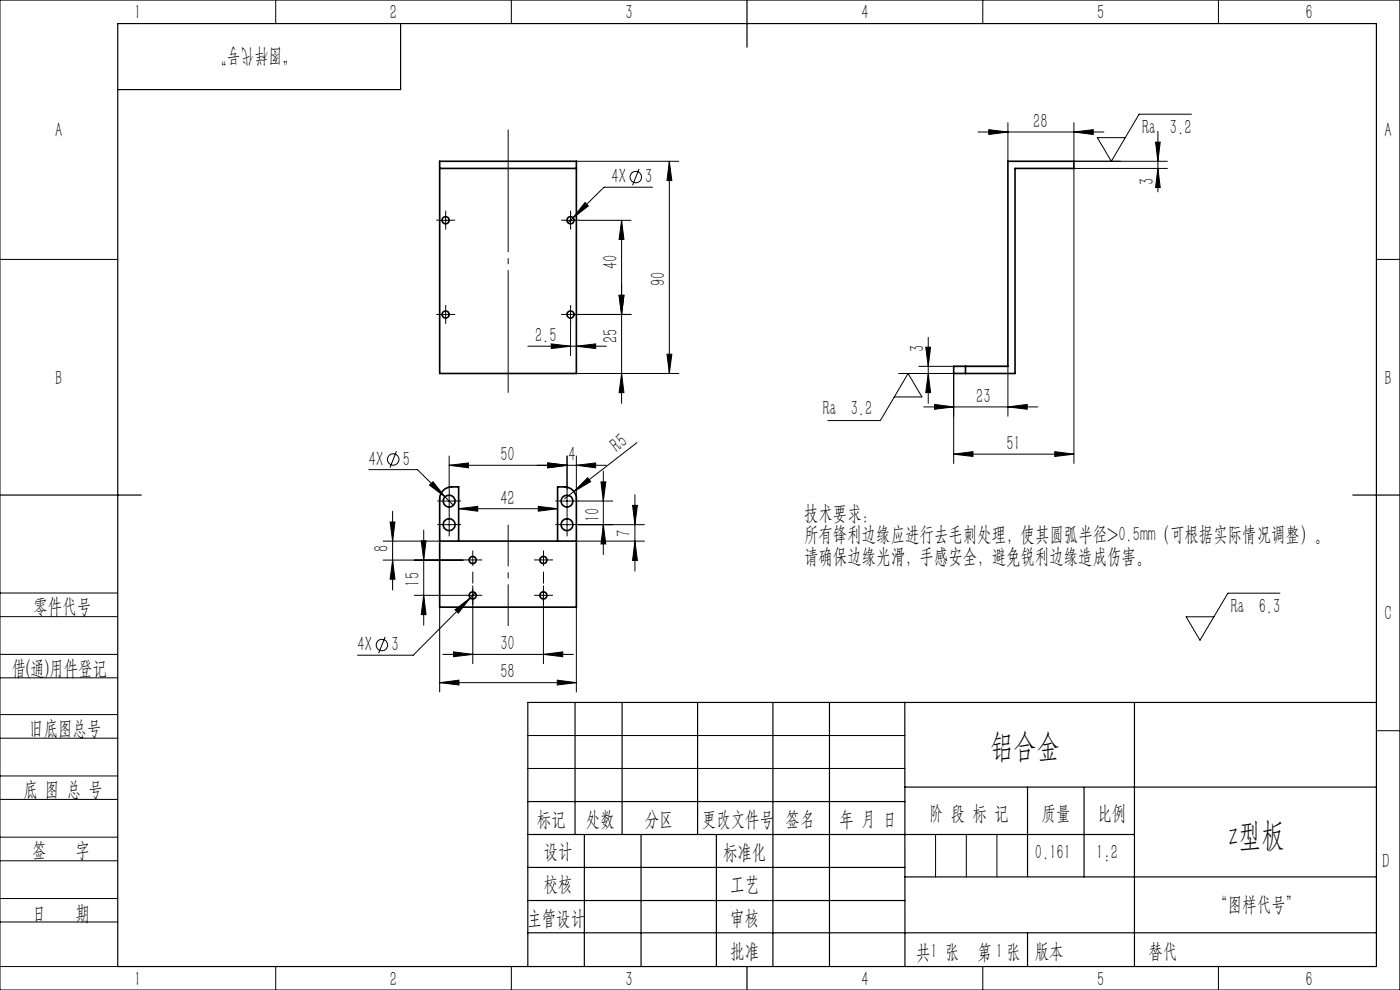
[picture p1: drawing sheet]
<svg xmlns="http://www.w3.org/2000/svg" width="297mm" height="210mm" viewBox="0 0 297 210" stroke-linecap="round" stroke-linejoin="round" font-family="sans-serif">
<g fill="none" stroke="#000" stroke-width=".35">
<path d="M93.3 35.7h29M93.3 34.2h29v45h-29zM204.8 77.7h-2.5v1.5h2.5M204.8 77.7h9v-43.5h14v1.5h-12.5v43.5h-10.5M204.8 77.7v1.5M93.3 114.8h29M97.3 114.8v-11.5a4.5 4.5 0 0 0-2.5 .2 2.58 2.58 0 0 0-1.5 2.3v23h29v-23a2.51 2.51 0 0 0-2.5-2.5h-1.5v11.5"/>
<circle cx="94.5" cy="46.7" r=".75"/>
<circle cx="121" cy="46.7" r=".75"/>
<circle cx="94.5" cy="66.7" r=".75"/>
<circle cx="121" cy="66.7" r=".75"/>
<circle cx="95.3" cy="111.3" r="1.25"/>
<circle cx="95.3" cy="106.3" r="1.26"/>
<circle cx="100.3" cy="118.8" r=".75"/>
<circle cx="115.3" cy="118.8" r=".75"/>
<circle cx="120.3" cy="106.3" r="1.25"/>
<circle cx="120.3" cy="111.3" r="1.25"/>
<circle cx="100.3" cy="126.3" r=".74"/>
<circle cx="115.3" cy="126.3" r=".75"/>
</g>
<g fill="none" stroke="#000" stroke-width=".21">
<path d="M0 0h297v210h-297zM58.5 0v5M108.5 0v5M208.5 0v5M258.5 0v5M122.3 34.2h21.7M135.6 35.8l-1.4 3.5M138.4 39.7h-10.3l-6.5 6.5M142 34.2l.5 4.1h-1zM142 34.2v45M207.5 28h26.7M209.8 27.5l4 .5-4 .5z"/>
<path d="M213.8 26v8.2M227.8 28l4.1-.5v1zM227.8 26v8.2h19.8M245.1 30.2h1l-.5 4zM245.6 35.7l.5 4.1h-1zM245.6 27.9v12.8M247.6 35.7h-19.8v62.6M252.8 24.2h-11.1l-5.9 10-3-5h5.9M0 55h25M93.3 46.7h2.5M94.5 45.5v2.5M119.8 46.7h2.5"/>
<path d="M121 45.5v2.5M121.6 46.2l-1.1 1M123 46.7h10.9M124.1 43l.7 .7-3.2 2.5zM131.9 46.7l.5 4.1h-1.1zM131.9 46.7v38.9M292 55h5M93.3 66.7h2.5M94.5 65.5v2.5M112 73.4h16.6M116.9 72.9l4.1 .5-4.1 .5zM119.8 66.7h2.5"/>
<path d="M121 65.5v2.5M121 68.7v6.8M122.3 73.4l4.1-.5v1zM122.3 79.2h21.7M123 66.7h10.9M131.3 62.6h1.1l-.5 4.1zM131.9 79.2l.5 4.1h-1.1zM141.5 75.1h1l-.5 4.1zM190.6 79.2h23.2M194.9 77.7h18.9v10.6M196.4 73.7h1l-.5 4zM196.9 79.2l.5 4.1h-1z"/>
<path d="M196.9 71.6v14M202.3 79.2v19.1M78.2 99.6h10.3l5.9 5.8M84.1 95.7l-1.4 3.5M95.3 98.7l4.1-.5v1zM95.3 96.7v7.1M95.3 98.7h33.3M116.2 98.2l4.1 .5-4.1 .5zM120.3 96.7v7.1M122.3 98.7l4.1-.5v1zM122.3 96.7v9.1M128 99.9v17.7"/>
<path d="M135.1 93.9l-13.4 10.4M189.7 84.2h5.9l-2.9-5-5.9 10h-11.2M196 86.3h24.2M198.3 85.8l4 .5-4 .5zM202.3 96.3l4.1-.5v1zM202.3 96.3h25.5M213.8 86.3l4.1-.5v1zM223.8 95.8l4 .5-4 .5zM81.3 114.8h12M81.3 118.8h17M82.8 110.7h1l-.5 4.1zM83.3 118.8l.5 4.1h-1z"/>
<path d="M83.3 108.4v16.8M89.4 114.7h1l-.5 4.1zM89.9 112.5v20.1M91.1 102.9l.8-.7 2.5 3.2zM94.1 106.3h2.4M94.1 111.3h2.4M94.4 105.4l1.8 1.8M95.3 105v2.6M95.3 110.1v2.4M97.3 107.9l4.1-.5v1zM97.3 107.9h21M114.2 107.4l4.1 .5-4.1 .5z"/>
<path d="M119 106.3h2.5M119 111.3h2.5M120.3 105v2.6M120.3 110.1v2.4M121.7 104.3l-1.9 1.5M122.3 114.8h14.4M122.8 106.3h7.2M122.8 111.3h13.9M124.7 101.3l.6 .9-3.6 2.1zM127.5 102.2h1l-.5 4.1zM128 111.3l.5 4.1h-1zM134.2 107.2h1l-.5 4.1z"/>
<path d="M134.7 114.8l.5 4.1h-1zM134.7 104.9v16.2M0 138.8h25M0 125.8h25M0 130.8h25M81.7 135.1l-1.4 3.5M87.9 126.3h10.4M89.9 126.3l.5 4.1h-1zM93.3 128.8v18M93.9 138.8h27.7M96.2 138.3l4.1 .5-4.1 .5zM96.5 129.4l3.3-2.6-2.6 3.3z"/>
<path d="M99 126.3h2.5M99.8 126.8l-12.1 12.2h-11.9M100.3 124.3v16.5M100.8 125.8l-1 1M114 126.3h2.5M115.3 138.8l4.1-.5v1zM115.3 124.3v16.5M122.3 128.8v18M271.5 125.8h-11l-5.9 10-3-5h5.9M0 143.8h25M0 156.6h25M0 151.6h25"/>
<path d="M93.3 144.8l4.1-.5v1zM93.3 144.8h29M112 156h80M118.2 144.3l4.1 .5-4.1 .5zM292 155h5M0 169.6h25M0 164.6h25M0 177.6h25M112 163h80M198.5 177v9M205 177v9M211.5 177v9"/>
<path d="M0 182.6h25M0 190.6h25M0 195.6h25M0 205h25M58.5 205v5M108.5 205v5M208.5 205v5M258.5 205v5"/>
<circle cx="134.9" cy="37.6" r="1.22"/>
<circle cx="83.4" cy="97.5" r="1.22"/>
<circle cx="81" cy="136.8" r="1.22"/>
</g>
<g fill="none" stroke="#000" stroke-width=".21" stroke-dasharray="30.5 1.3 1.3 1.3" stroke-linecap="butt">
<path d="M93.3 46.7h-.7M94.6 45.4v-.7M94.6 47.9v.8M95.8 46.7h.8M119.8 46.7h-.7M121.1 45.4v-.7M121.1 47.9v.8M122.3 46.7h.8M93.3 66.7h-.7M94.6 65.4v-.7M94.6 67.9v.8M95.8 66.7h.8"/>
<path d="M119.8 66.7h-.7M121.1 65.4v-.7M121.1 67.9v.8M122.3 66.7h.8M94.1 106.3h-1.3M94.1 111.3h-1.3M95.3 105v-1.2M95.3 107.5v1.3M95.3 110v-1.2M95.3 112.5v1.3M96.6 106.3h1.2M96.6 111.3h1.2"/>
<path d="M99.1 118.8h-.8M100.3 118.8v-1.3M100.3 118.8h-1.2M100.3 118.8v1.2M100.3 118.8h1.3M100.3 117.5v-.7M101.6 118.8h.7M114.1 118.8h-.8M115.3 118.8v-1.3M115.3 118.8h-1.2M115.3 118.8v1.2M115.3 118.8h1.3"/>
<path d="M115.3 117.5v-.7M116.6 118.8h.7M119.1 106.3h-1.3M119.1 111.3h-1.3M120.3 105v-1.2M120.3 107.5v1.3M120.3 110v-1.2M120.3 112.5v1.3M121.6 106.3h1.2M121.6 111.3h1.2M99.1 126.3h-.8M100.3 127.5v.8"/>
<path d="M100.3 123.8v-2.5M101.6 126.3h.7M114.1 126.3h-.8M115.3 127.5v.8M115.3 123.8v-2.5M116.6 126.3h.7"/>
</g>
<path d="M107.8 27.5v55.8" fill="none" stroke="#000" stroke-width=".21" stroke-dasharray="30.5 1.3 1.3 1.3" stroke-dashoffset="4.5" stroke-linecap="butt"/>
<path d="M107.8 111.3v21.5" fill="none" stroke="#000" stroke-width=".21" stroke-dasharray="30.5 1.3 1.3 1.3" stroke-dashoffset="21.6" stroke-linecap="butt"/>
<g fill="none" stroke="#000" stroke-width=".25">
<path d="M25 5h267v200h-267zM85 5v14h-60M158.5 0v10M0 105h30M287 105h10M122 149v28M132 149v28M148 149v28M164 149v56M176 149v56M191.9 149l.1 56M240.7 149v56"/>
<path d="M292 149h-180v56M112 177h128.7M112 170h80M124 177v28M136 177v28M152 177v28M191.9 167h100.1M218 167v18.9M230 167v19M112 197.9h180M112 184h80M112 191h80"/>
<path d="M192 186h100M218 197.9v7.1M158.5 205v5"/>
</g>
<g fill="#000">
<path d="M124.7 101.3l.6 .9-3.6 2.1z"/>
<path d="M142 34.2l.5 4.1h-1zM141.5 75.1h1l-.5 4.1zM131.3 62.6h1.1l-.5 4.1zM131.9 79.2l.5 4.1h-1.1zM196.4 73.7h1l-.5 4zM196.9 79.2l.5 4.1h-1zM127.5 102.2h1l-.5 4.1zM128 111.3l.5 4.1h-1zM134.2 107.2h1l-.5 4.1zM134.7 114.8l.5 4.1h-1zM89.4 114.7h1l-.5 4.1zM89.9 126.3l.5 4.1h-1zM82.8 110.7h1l-.5 4.1zM83.3 118.8l.5 4.1h-1z"/>
<path d="M124.1 43l-2.5 3.2 3.2-2.5zM202.3 96.3l4.1-.5v1zM223.8 95.8l4 .5-4 .5zM96.5 129.4l.7 .7 2.6-3.3zM91.1 102.9l3.3 2.5-2.5-3.2zM96.2 138.3l4.1 .5-4.1 .5zM115.3 138.8l4.1-.5v1z"/>
<path d="M116.9 72.9l4.1 .5-4.1 .5zM122.3 73.4l4.1-.5v1z"/>
<path d="M131.3 62.6h1.1l-.5 4.1zM131.9 46.7l.5 4.1h-1.1zM245.6 35.7l.5 4.1h-1zM245.1 30.2h1l-.5 4z"/>
<path d="M116.2 98.2l4.1 .5-4.1 .5zM95.3 98.7l4.1-.5v1z"/>
<path d="M198.3 85.8l4 .5-4 .5zM213.8 86.3l4.1-.5v1zM209.8 27.5l4 .5-4 .5zM227.8 28l4.1-.5v1z"/>
<path d="M93.3 144.8l4.1-.5v1zM118.2 144.3l4.1 .5-4.1 .5zM97.3 107.9l4.1-.5v1zM114.2 107.4l4.1 .5-4.1 .5zM116.2 98.2l4.1 .5-4.1 .5zM122.3 98.7l4.1-.5v1z"/>
</g>
<g font-size="7.1">
<text x="210.1" y="160.6">铝合金</text>
<text x="260.6" y="179.4">z型板</text>
</g>
<g font-size="4.4">
<text x="28.5" y="4.1">1</text>
<text x="82.7" y="4.1">2</text>
<text x="132.7" y="4.1">3</text>
<text x="182.7" y="4.1">4</text>
<text x="232.7" y="4.1">5</text>
<text x="277" y="4.1">6</text>
<text x="62.8" y="10.7" transform="rotate(-180 62.8 10.7)">“图样代号”</text>
<text x="11.7" y="29.1">A</text>
<text x="219.2" y="27.1">28</text>
<text x="242.3" y="28.3">Ra 3.2</text>
<text x="293.7" y="29.1">A</text>
<text x="129.7" y="38.9">4X</text>
<text x="136.9" y="38.9">3</text>
<text x="244.8" y="39.1" transform="rotate(-90 244.8 39.1)">3</text>
<text x="131" y="57.1" transform="rotate(-90 131 57.1)">40</text>
<text x="141.1" y="60.7" transform="rotate(-90 141.1 60.7)">90</text>
<text x="113.5" y="72.5">2.5</text>
<text x="131" y="72.8" transform="rotate(-90 131 72.8)">25</text>
<text x="196.1" y="74.6" transform="rotate(-90 196.1 74.6)">3</text>
<text x="11.7" y="81.6">B</text>
<text x="293.7" y="81.6">B</text>
<text x="174.6" y="88.1">Ra 3.2</text>
<text x="207.1" y="85.4">23</text>
<text x="213.5" y="95.4">51</text>
<text x="78.3" y="98.8">4X</text>
<text x="85.4" y="98.8">5</text>
<text x="106.1" y="97.8">50</text>
<text x="120.6" y="97.8">4</text>
<text x="131" y="96" transform="rotate(-38 131 96)">R5</text>
<text x="106.1" y="107">42</text>
<text x="127.2" y="110.7" transform="rotate(-90 127.2 110.7)">10</text>
<text x="170.6" y="110.4">技术要求：</text>
<text x="82.4" y="117.1" transform="rotate(-90 82.4 117.1)">8</text>
<text x="133.8" y="114" transform="rotate(-90 133.8 114)">7</text>
<text x="170.6" y="114.9">所有锋利边缘应进行去毛刺处理，使其圆弧半径&gt;0.5mm（可根据实际情况调整）。</text>
<text x="170.6" y="119.4">请确保边缘光滑，手感安全，避免锐利边缘造成伤害。</text>
<text x="89" y="124.5" transform="rotate(-90 89 124.5)">15</text>
<text x="7.1" y="130.1">零件代号</text>
<text x="261.1" y="129.9">Ra 6.3</text>
<text x="293.7" y="131.6">C</text>
<text x="106.1" y="137.9">30</text>
<text x="2.5" y="143.2">借(通)用件登记</text>
<text x="75.9" y="138.1">4X</text>
<text x="83" y="138.1">3</text>
<text x="106.1" y="143.9">58</text>
<text x="6.2" y="155.8">旧底图总号</text>
<text x="5" y="168.9">底 图 总 号</text>
<text x="197.1" y="173.8">阶 段 标 记</text>
<text x="221" y="173.8">质量</text>
<text x="232.8" y="173.8">比例</text>
<text x="113.9" y="175.2">标记</text>
<text x="124.3" y="175.2">处数</text>
<text x="136.8" y="175.2">分区</text>
<text x="148.9" y="175.2">更改文件号</text>
<text x="166.7" y="175.2">签名</text>
<text x="178.1" y="175.2">年 月 日</text>
<text x="6.8" y="181.9">签</text>
<text x="16" y="181.9">字</text>
<text x="115.3" y="182.1">设计</text>
<text x="153.4" y="182.2">标准化</text>
<text x="219.6" y="182.1">0.161</text>
<text x="232.6" y="182.1">1:2</text>
<text x="293.2" y="184.1">D</text>
<text x="115.3" y="189">校核</text>
<text x="154.9" y="189">工艺</text>
<text x="6.8" y="195.2">日</text>
<text x="16" y="195.2">期</text>
<text x="111.9" y="196.2">主管设计</text>
<text x="154.9" y="196.2">审核</text>
<text x="257.4" y="193.1">“图样代号”</text>
<text x="154.9" y="203.1">批准</text>
<text x="194.4" y="203.4">共 张</text>
<text x="197.4" y="203.1">1</text>
<text x="207.4" y="203.4">第 张</text>
<text x="211.3" y="203.1">1</text>
<text x="219.5" y="203.1">版本</text>
<text x="243.6" y="203.1">替代</text>
<text x="28.5" y="209.1">1</text>
<text x="82.7" y="209.1">2</text>
<text x="132.7" y="209.1">3</text>
<text x="182.7" y="209.1">4</text>
<text x="232.7" y="209.1">5</text>
<text x="277" y="209.1">6</text>
</g>
</svg>
